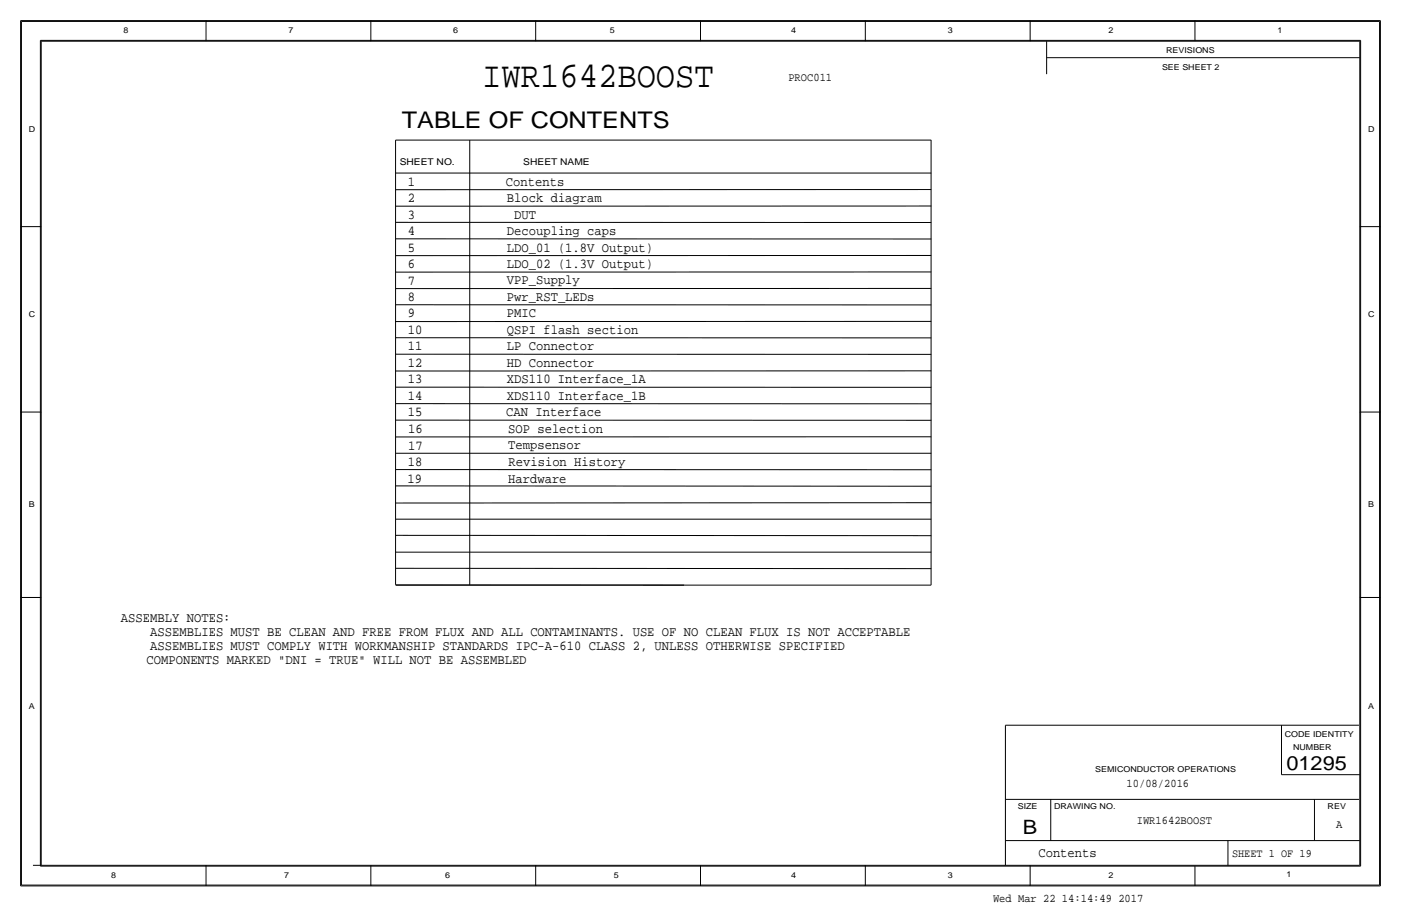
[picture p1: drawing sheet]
<svg xmlns="http://www.w3.org/2000/svg" width="432mm" height="284mm" viewBox="0 0 432 284" stroke-linecap="round" stroke-linejoin="round" font-family="sans-serif">
<g fill="none" stroke="#000" stroke-width=".31">
<path d="M6.3 6.4v266.7zM6.4 6.4h419zM6.6 6.6h418.6zM6.6 6.6v266.2zM12.4 12.4v254.6zM12.4 12.4h407zM12.7 12.7h406.4zM12.7 12.7v254zM63.5 6.4v6.3zM114.3 6.4v6.3zM165.1 6.4v6.3zM215.9 6.4v6.3z"/>
<path d="M266.7 6.3v6.4zM317.5 6.3v6.4zM322.6 17.8h96.5zM322.6 12.7v10.2zM368.3 6.3v6.4zM419.1 12.7v254zM419.4 12.4v254.6zM425.2 6.6v266.2zM425.4 6.4v266.7zM121.9 43.2h165.1zM121.9 58.5l165.1-.1zM121.9 53.3h165.1z"/>
<path d="M121.9 43.2v137zM144.8 43.2v137.1zM287 43.2v137.1zM6.3 69.8h6.4zM121.9 68.5l165.1 .1zM121.9 63.6l165.1-.1zM121.9 78.8l165.1-.1zM121.9 73.6l165.1 .1zM419.1 69.8h6.3zM121.8 99.1h165.2zM121.9 93.9l165.1 .1zM121.9 89l165.1-.1z"/>
<path d="M121.9 83.9l165.1-.1zM121.9 114.4l165.1-.1zM121.9 109.2h165.1zM121.9 104.1h165.1zM121.9 119.3l165.1 .1zM6.3 127h6.4zM121.9 139.7h165.1zM121.9 124.4l165.1 .1zM121.9 129.5h165.1zM121.9 134.7l165.1-.1zM419.1 127h6.3zM121.9 149.8l165.1 .1z"/>
<path d="M121.9 144.7l165.1 .1zM122 155l165-.1zM121.9 170.2h165.1zM122 175.2l165 .1zM122 165l165 .1zM122 160h165zM6.3 184.2h6.4zM121.9 180.3h165.1zM122 180.3h88.8zM419.1 184.2h6.3zM309.9 223.5v43.2zM309.9 223.5h108.9z"/>
<path d="M395 238.8h24.1zM395 223.5v15.3zM309.9 259.1h109.2zM309.9 246.4h108.9zM323.8 246.4v12.7zM378.5 259.1v7.6zM405.1 246.4v12.7zM6.4 273.1h419zM6.6 272.8h418.6zM10.2 266.7h408.9zM12.4 267h407zM63.5 266.7v6.4z"/>
<path d="M114.3 266.7v6.4zM165.1 266.7v6.4zM215.9 266.7v6.4zM266.7 266.7v6.4zM317.5 266.7v6.4zM368.3 267v6.1z"/>
</g>
<text font-size="11.1" x="148.6" y="26.7">IWR1642BOOST</text>
<text font-size="7.1" x="123.8" y="39.3">TABLE OF CONTENTS</text>
<g font-size="6.1">
<text x="396.5" y="237.4">01295</text>
<text x="315.2" y="257">B</text>
</g>
<g font-size="4.2">
<text x="125.7" y="57.2">1</text>
<text x="155.9" y="57.3">Contents</text>
<text x="125.7" y="62.3">2</text>
<text x="156.2" y="62.3">Block diagram</text>
<text x="125.7" y="67.4">3</text>
<text x="158.5" y="67.4">DUT</text>
<text x="125.7" y="72.4">4</text>
<text x="125.7" y="77.5">5</text>
<text x="156.2" y="77.5">LDO_01 (1.8V Output)</text>
<text x="156.2" y="72.4">Decoupling caps</text>
<text x="125.7" y="82.6">6</text>
<text x="156.2" y="82.6">LDO_02 (1.3V Output)</text>
<text x="125.7" y="87.7">7</text>
<text x="156.2" y="87.7">VPP_Supply</text>
<text x="125.7" y="92.8">8</text>
<text x="156.2" y="92.8">Pwr_RST_LEDs</text>
<text x="125.7" y="97.8">9</text>
<text x="156.2" y="97.8">PMIC</text>
<text x="125.7" y="102.9">10</text>
<text x="156.2" y="102.9">QSPI flash section</text>
<text x="125.7" y="108">11</text>
<text x="125.7" y="113.1">12</text>
<text x="156.2" y="108">LP Connector</text>
<text x="156.2" y="113.1">HD Connector</text>
<text x="125.7" y="118.2">13</text>
<text x="156.2" y="118.2">XDS110 Interface_1A</text>
<text x="125.7" y="123.2">14</text>
<text x="156.2" y="123.3">XDS110 Interface_1B</text>
<text x="125.7" y="128.3">15</text>
<text x="156.1" y="128.3">CAN Interface</text>
<text x="125.8" y="133.4">16</text>
<text x="156.6" y="133.5">SOP selection</text>
<text x="125.7" y="143.5">18</text>
<text x="125.8" y="138.6">17</text>
<text x="156.6" y="138.5">Tempsensor</text>
<text x="156.7" y="143.5">Revision History</text>
<text x="125.6" y="148.8">19</text>
<text x="156.6" y="148.8">Hardware</text>
<text x="37.3" y="191.7">ASSEMBLY NOTES:</text>
<text x="46.3" y="196">ASSEMBLIES MUST BE CLEAN AND FREE FROM FLUX AND ALL CONTAMINANTS. USE OF NO CLEAN FLUX IS NOT ACCEPTABLE</text>
<text x="46.3" y="200.4">ASSEMBLIES MUST COMPLY WITH WORKMANSHIP STANDARDS IPC-A-610 CLASS 2, UNLESS OTHERWISE SPECIFIED</text>
<text x="45.2" y="204.7">COMPONENTS MARKED &quot;DNI = TRUE&quot; WILL NOT BE ASSEMBLED</text>
<text x="320" y="264.2">Contents</text>
</g>
<g font-size="3.6">
<text x="243" y="25">PROC011</text>
<text x="347.2" y="242.6">10/08/2016</text>
<text x="350.4" y="254">IWR1642BOOST</text>
<text x="411.8" y="255.3">A</text>
<text x="306.1" y="278.1">Wed Mar 22 14:14:49 2017</text>
</g>
<text font-size="3.5" x="379.7" y="264.2">SHEET 1 OF 19</text>
<g font-size="2.9">
<text x="123.2" y="50.8">SHEET NO.</text>
<text x="161.3" y="50.8">SHEET NAME</text>
</g>
<g font-size="2.5">
<text x="38.1" y="10.2">8</text>
<text x="88.9" y="10.2">7</text>
<text x="139.7" y="10.2">6</text>
<text x="188" y="10.2">5</text>
<text x="243.8" y="10.2">4</text>
<text x="292.1" y="10.2">3</text>
<text x="341.6" y="10.2">2</text>
<text x="393.7" y="10.2">1</text>
<text x="359.4" y="16.3">REVISIONS</text>
<text x="358.1" y="21.6">SEE SHEET 2</text>
<text x="8.9" y="40.6">D</text>
<text x="421.6" y="40.6">D</text>
<text x="8.9" y="97.8">C</text>
<text x="421.6" y="97.8">C</text>
<text x="8.9" y="156.2">B</text>
<text x="421.6" y="156.2">B</text>
<text x="8.9" y="218.4">A</text>
<text x="421.6" y="218.4">A</text>
<text x="396" y="227.2">CODE IDENTITY</text>
<text x="398.5" y="231">NUMBER</text>
<text x="337.6" y="238">SEMICONDUCTOR OPERATIONS</text>
<text x="313.7" y="249.4">SIZE</text>
<text x="324.9" y="249.4">DRAWING NO.</text>
<text x="409.2" y="249.4">REV</text>
<text x="34.3" y="270.5">8</text>
<text x="87.6" y="270.5">7</text>
<text x="137.2" y="270.5">6</text>
<text x="189.2" y="270.5">5</text>
<text x="243.8" y="270.5">4</text>
<text x="292.1" y="270.5">3</text>
<text x="341.6" y="270.5">2</text>
<text x="396.5" y="270.3">1</text>
</g>
</svg>
